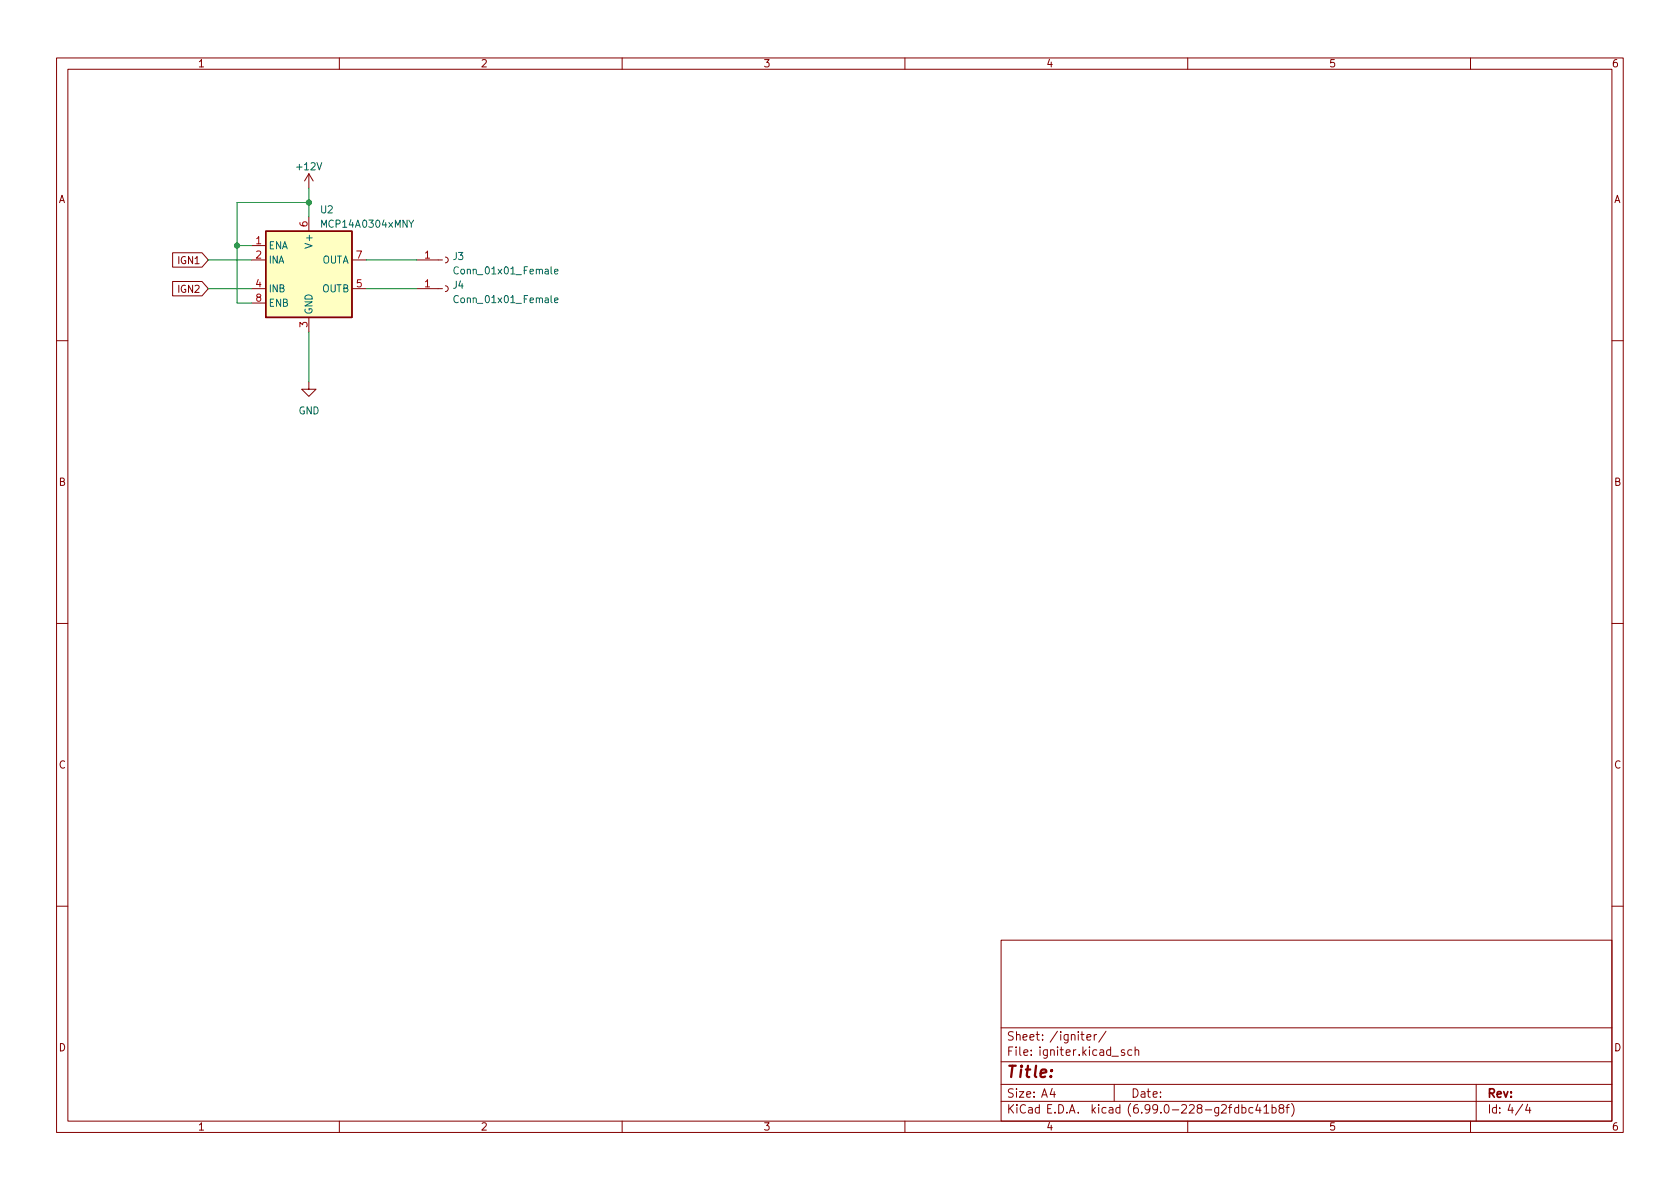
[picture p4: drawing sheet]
<svg xmlns="http://www.w3.org/2000/svg" width="297mm" height="210mm" viewBox="0 0 297 210" stroke-linecap="round" stroke-linejoin="round" font-family="sans-serif">
<g fill="none" stroke="#840000" stroke-width=".18">
<path d="M10 10.2h277v190.1h-277zM12 12.2h273v186.1h-273zM60 10.2v2M110 10.2v2M160 10.2v2M210 10.2v2M260 10.2v2M54.6 30.7v2.6M54.6 38.3v2.6M54.6 30.7l-.8 1.3M54.6 30.7l.8 1.3M30.5 49.8h5.2l1.1 1.2-1.1 1.3h-5.2z"/>
<path d="M30.5 44.7h5.2l1.1 1.3-1.1 1.2h-5.2zM44.4 46h2.6M44.4 51h2.6M44.4 43.4h2.6M44.4 53.6h2.6M54.6 56.1v2.6M62.2 46h2.6M62.2 51h2.6M73.7 46h4.5M73.7 51h4.5M78.7 45.5l.4 .1 .1 .4-.1 .3-.4 .2M78.7 50.5l.4 .2 .1 .3-.1 .4-.4 .2"/>
<path d="M10 60.2h2M54.6 67.6v1.2h1.3l-1.3 1.3-1.3-1.3h1.3M285 60.2h2M10 110.2h2M285 110.2h2M10 160.2h2M177 166.3h108v32h-108zM285 160.2h2M60 198.3v2M110 198.3v2M160 198.3v2M177 194.8h108"/>
<path d="M177 191.8h108M177 187.8h108M177 181.8h108M186 192.5l-.3 1h.9M192.2 183.4l.7-.1-.1-.3-.4-.1-.2 .2v.8h.6M193.5 182.9v1M193.9 182.9l-.3 .1-.1 .2M195.6 182.4l-1.3 1.9M197 191.8v3M198.8 185.7l-.3-.1-.3 .2 .1 .3 .5 .1v.4h-.6M200.1 185.7l-.4-.1-.3 .3v.4l.1 .3h.6M200.7 185.8l.2-.2 .4 .1v.9"/>
<path d="M200.7 185.1v1.5M210 198.3v2M221.5 195.9l-.4-.1-.3 .3v.4l.2 .3h.5M222.4 195.3l-.4 1h1M222.8 195.8v1M223.5 195.8l.4-.5v1.5M223.5 196.8h.8M224.9 195.9l.4-.1 .3 .3v.4l-.1 .3h-.6M224.9 195.3v1.5M226.4 196l-.3-.3 .1-.2 .2-.2 .5 .1 .1 .2-.1 .2-.6 .2-.2 .3 .1 .4 .2 .1h.3l.3-.3v-.2l-.3-.3M227.4 195.8h.5M227.9 195.3l-.3 .2v1.3"/>
<path d="M228.4 195.1a1.72 1.72 0 0 1 0 2.3M260 198.3v2M261 191.8v6.5M270.1 195.3l-.4 1h1M270.5 195.8v1"/>
</g>
<path d="M185.8 190.3l.1 .1-.1 .1-.1-.1 .1-.1v.2M185.9 189.2l.1 .1-.1 .1-.1-.1 .1-.1v.2" fill="none" stroke="#840000" stroke-width=".4"/>
<path d="M98.1 48l.6-.1-.1-.2-.4-.1-.1 .2v.6h.5M98.1 53.1l.6-.1-.1-.3h-.4l-.1 .2v.6h.5" fill="none" stroke="#006464" stroke-width=".18"/>
<path d="M47 40.9h15.2v15.2h-15.2z" fill="#ffffc2" stroke="#ffffc2" stroke-width=".18"/>
<path d="M47 40.9h15.2v15.2h-15.2z" fill="none" stroke="#840000" stroke-width=".25"/>
<path d="M54.6 33.3v5M54.6 35.8h-12.7v17.8h2.5M36.8 46h7.6M36.8 51h7.6M41.9 43.4h2.5M54.6 58.7v8.9M64.8 46h8.9M64.8 51h8.9" fill="none" stroke="#009600" stroke-width=".18"/>
<g fill="#009600" stroke="#009600" stroke-width=".18">
<circle cx="54.6" cy="35.8" r=".46"/>
<circle cx="41.9" cy="43.4" r=".46"/>
</g>
<text font-size="2.8" fill="#840000" x="178" y="190.6">Title:</text>
<g font-size="2.1" fill="#840000">
<text x="178" y="184">Sheet: /igniter/</text>
<text x="178" y="186.7">File: igniter.kicad_sch</text>
<text x="178" y="196.9">KiCad E.D.A. kicad (6.99.0-228-g2fdbc41b8f)</text>
<text x="178" y="194.1">Size: A4</text>
<text x="200" y="194.1">Date:</text>
<text x="263" y="194.1">Rev:</text>
<text x="263" y="196.9">Id: 4/4</text>
</g>
<g font-size="1.8" fill="#840000">
<text x="35" y="11.9">1</text>
<text x="85" y="11.9">2</text>
<text x="135" y="11.9">3</text>
<text x="185" y="11.9">4</text>
<text x="235" y="11.9">5</text>
<text x="285" y="11.9">6</text>
<text x="10.3" y="35.9">A</text>
<text x="285.3" y="35.9">A</text>
<text x="31.3" y="46.7">IGN1</text>
<text x="31.3" y="51.8">IGN2</text>
<text x="10.3" y="85.9">B</text>
<text x="285.3" y="85.9">B</text>
<text x="10.3" y="135.9">C</text>
<text x="285.3" y="135.9">C</text>
<text x="10.3" y="185.9">D</text>
<text x="285.3" y="185.9">D</text>
<text x="35" y="199.9">1</text>
<text x="85" y="199.9">2</text>
<text x="135" y="199.9">3</text>
<text x="185" y="199.9">4</text>
<text x="235" y="199.9">5</text>
<text x="285" y="199.9">6</text>
</g>
<g font-size="1.8" fill="#006464">
<text x="52.5" y="30.1">+12V</text>
<text x="56.6" y="37.7">U2</text>
<text x="56.9" y="40.3">MCP14A0304xMNY</text>
<text x="47.5" y="44.1">ENA</text>
<text x="47.5" y="46.6">INA</text>
<text x="55.2" y="43.6" transform="rotate(-90 55.2 43.6)">V+</text>
<text x="56.7" y="46.6">OUTA</text>
<text x="80" y="46">J3</text>
<text x="47.5" y="51.7">INB</text>
<text x="56.7" y="51.7">OUTB</text>
<text x="80.1" y="51">J4</text>
<text x="80.7" y="48.5">Conn_01x01_Female</text>
<text x="80.7" y="53.6">Conn_01x01_Female</text>
<text x="47.5" y="54.2">ENB</text>
<text x="55.2" y="55.6" transform="rotate(-90 55.2 55.6)">GND</text>
<text x="52.6" y="73.3">GND</text>
</g>
<g font-size="1.8" fill="#a90000">
<text x="54.4" y="40.1" transform="rotate(-90 54.4 40.1)">6</text>
<text x="45.2" y="43.2">1</text>
<text x="45.2" y="45.7">2</text>
<text x="63" y="45.7">7</text>
<text x="75.1" y="45.7">1</text>
<text x="45.2" y="50.8">4</text>
<text x="45.2" y="53.3">8</text>
<text x="63" y="50.8">5</text>
<text x="75.1" y="50.8">1</text>
<text x="54.4" y="57.9" transform="rotate(-90 54.4 57.9)">3</text>
</g>
</svg>
